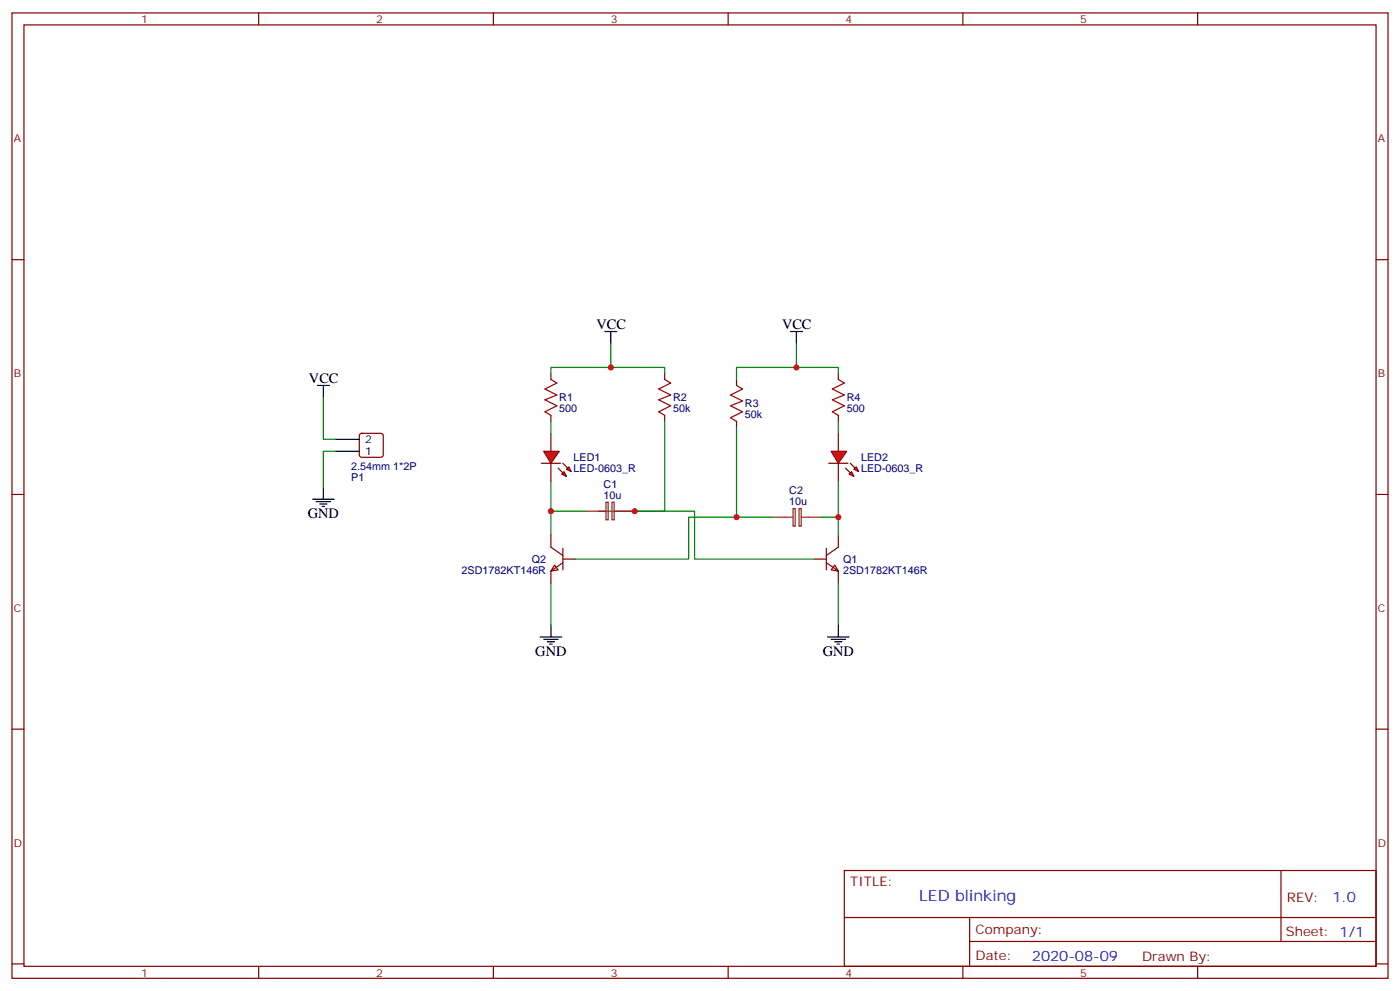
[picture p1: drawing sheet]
<svg xmlns="http://www.w3.org/2000/svg" width="412mm" height="292mm" viewBox="0 0 412 292" stroke-linecap="round" stroke-linejoin="round" font-family="sans-serif">
<g fill="none" stroke="#870000" stroke-width=".35">
<path d="M3.5 3.8h405.4v284.3h-405.4zM7.1 7.3h398.2v277.3h-398.2zM76.2 3.8v3.5M145.3 3.8v3.5M214.5 3.8v3.5M283.6 3.8v3.5M352.8 3.8v3.5M3.5 76.5h3.6M405.3 76.5h3.6M162.3 110v1.8M195.8 110v1.8M217 111.8v1.7"/>
<path d="M246.9 110v1.8M106.1 127.8l.4-.2h5.7l.5 .2 .2 .5v5.7l-.2 .5-.5 .2h-5.7l-.5-.2-.2-.5v-5.7zM162.3 122.3v1.8M195.8 122.3v1.8M217 124.1v1.8M246.9 122.3v1.8M3.5 145.6h3.6M405.3 145.6h3.6M3.5 214.8h3.6M405.3 214.8h3.6M248.7 256.4h156.6v28.2h-156.6zM377.3 256.4v20.9"/>
<path d="M248.7 270.2h156.5M285.6 277.3h119.6M285.6 270.2v14.2M3.5 283.9h3.6M76.2 284.6v3.5M145.3 284.6v3.5M214.5 284.6v3.5M283.6 284.6v3.5M352.8 284.6v3.5M405.3 283.9h3.6"/>
</g>
<g fill="none" stroke="#000" stroke-width=".35">
<path d="M178.2 97.6h3.5M179.9 97.6v3.6M232.8 97.6h3.6M234.6 97.6v3.6M93.5 113.5h3.5M95.2 113.5v3.6M98.8 132.9h7M98.8 129.4h7M92.1 147h6.3M93.1 147.7h4.3M94.2 148.4h2.1M94.9 149.2h.7"/>
<path d="M95.2 143.5v3.5"/>
</g>
<path d="M162.3 111.8l1.7 1-3.5 1.8 3.5 1.7-3.5 1.5 3.5 1.7-3.5 1.8 1.8 1M195.8 111.8l1.8 1-3.6 1.8 3.6 1.7-3.6 1.5 3.6 1.7-3.6 1.8 1.8 1M217 113.5l1.7 1.1-3.5 1.7 3.5 1.8-3.5 1.4 3.5 1.8-3.5 1.7 1.8 1.1M246.9 111.8l1.8 1-3.5 1.8 3.5 1.7-3.5 1.5 3.5 1.7-3.5 1.8 1.7 1" fill="none" stroke="#a10000" stroke-width=".35"/>
<path d="M179.9 101.2v7h-17.6v1.8M179.9 108.2h15.9v1.8" fill="none" stroke="#008700" stroke-width=".35"/>
<g fill="#f00" stroke="#870000" stroke-width=".35">
<path d="M160.2 132.9h4.5l-2.4 3.6z"/>
<path d="M159.5 136.5h5.6z"/>
</g>
<g fill="#870000" stroke="#870000" stroke-width=".35">
<path d="M165.8 136.5l1.4 1.4z"/>
<path d="M164.4 137.9l1.4 1.4z"/>
</g>
<g fill="#f00" stroke="#870000" stroke-width=".35">
<path d="M166.9 138.2l.7-.7 .7 1.4z"/>
<path d="M165.5 139.6l.7-.7 .7 1.4z"/>
</g>
<path d="M162.3 127.6v5.3M162.3 136.5v5.2" fill="none" stroke="#870000" stroke-width=".35"/>
<g fill="#f00" stroke="#870000" stroke-width=".35">
<path d="M244.8 132.9h4.6l-2.5 3.6z"/>
<path d="M244.1 136.5h5.7z"/>
</g>
<g fill="#870000" stroke="#870000" stroke-width=".35">
<path d="M250.5 136.5l1.4 1.4z"/>
<path d="M249.1 137.9l1.4 1.4z"/>
</g>
<g fill="#f00" stroke="#870000" stroke-width=".35">
<path d="M251.5 138.2l.7-.7 .7 1.4z"/>
<path d="M250.1 139.6l.7-.7 .7 1.4z"/>
</g>
<path d="M246.9 127.6v5.3M246.9 136.5v5.2M162.3 157.6v3.5l3.5 2.5M246.9 157.6v3.5l-3.5 2.5M163.3 166.4l1.1 1.5-2.1 .3zM165.8 164.7h3.5M165.8 165.7l-3.5 2.5v3.5M165.8 161.5v6.4M239.9 164.7h3.5M243.4 165.7l3.5 2.5v3.5M243.4 161.5v6.4M245.9 166.4l1 1.8-2.1-.3z" fill="none" stroke="#870000" stroke-width=".35"/>
<g fill="none" stroke="#008700" stroke-width=".35">
<path d="M95.2 117.1v12.3h3.6M234.6 101.2v7h12.3v1.8M234.6 108.2h-17.6v3.6M98.8 132.9h-3.6v10.6M162.3 124.1v3.5M195.8 124.1v26.5h-8.8M217 125.9v26.4h-14.2v12.4h-33.5M246.9 124.1v3.5M162.3 141.7v8.9h10.6M162.3 150.6v7M176.4 150.6h28.2v14.1h35.3M217 152.3h10.5"/>
<path d="M241.7 152.3h5.2v5.3M246.9 141.7v10.6M162.3 171.7v12.4M246.9 171.7v12.4"/>
</g>
<path d="M159.1 187.6h6.4M160.2 188.3h4.2M161.2 189h2.1M161.9 189.7h.7M162.3 184.1v3.5M243.8 187.6h6.3M244.8 188.3h4.3M245.9 189h2.1M246.6 189.7h.7M246.9 184.1v3.5" fill="none" stroke="#000" stroke-width=".35"/>
<path d="M172.9 150.6h5.6M178.5 147.9h.6v5.2h-.6zM180.3 147.9h.6v5.2h-.6zM181 150.6h6M227.5 152.3h6M233.6 149.8h.6v5.2h-.6zM235.4 149.8h.6v5.2h-.6zM236 152.3h5.7" fill="none" stroke="#8c2424" stroke-width=".35"/>
<g fill="#c00">
<circle cx="179.9" cy="108.2" r=".88"/>
<circle cx="162.3" cy="150.6" r=".88"/>
<circle cx="234.6" cy="108.2" r=".88"/>
<circle cx="246.9" cy="152.3" r=".88"/>
<circle cx="187" cy="150.6" r=".88"/>
<circle cx="217" cy="152.3" r=".88"/>
</g>
<text font-size="4.6" fill="#00f" x="270.8" y="265.4">LED blinking</text>
<g font-size="4.2">
<text x="175.7" y="96.9">VCC</text>
<text x="230.4" y="96.9">VCC</text>
<text x="91" y="112.8">VCC</text>
<text x="90.7" y="152.7">GND</text>
<text x="157.7" y="193.3">GND</text>
<text x="242.4" y="193.3">GND</text>
</g>
<g font-size="4.2" fill="#00f">
<text x="392.5" y="265.7">1.0</text>
<text x="304" y="283">2020-08-09</text>
</g>
<g font-size="3.9" fill="#800">
<text x="250.5" y="261">TITLE:</text>
<text x="379.1" y="265.7">REV:</text>
<text x="287.4" y="275.2">Company:</text>
<text x="378.7" y="275.8">Sheet: 1/1</text>
<text x="287.4" y="282.9">Date:</text>
<text x="336.4" y="282.9">Drawn By:</text>
</g>
<g font-size="3.2" fill="#800">
<text x="41.6" y="6.8">1</text>
<text x="110.8" y="6.8">2</text>
<text x="179.9" y="6.8">3</text>
<text x="249.1" y="6.8">4</text>
<text x="318.2" y="6.8">5</text>
<text x="4.1" y="41.9">A</text>
<text x="405.9" y="41.9">A</text>
<text x="4.1" y="111.1">B</text>
<text x="405.9" y="111.1">B</text>
<text x="4.1" y="180.2">C</text>
<text x="405.9" y="180.2">C</text>
<text x="4.1" y="249.3">D</text>
<text x="405.9" y="249.3">D</text>
<text x="41.6" y="287.6">1</text>
<text x="110.8" y="287.6">2</text>
<text x="179.9" y="287.6">3</text>
<text x="249.1" y="287.6">4</text>
<text x="318.2" y="287.6">5</text>
</g>
<g font-size="3.2" fill="#000080">
<text x="164.8" y="118.1">R1</text>
<text x="198.3" y="118.1">R2</text>
<text x="219.4" y="119.9">R3</text>
<text x="249.4" y="118.1">R4</text>
<text x="164.7" y="121.3">500</text>
<text x="198.3" y="121.3">50k</text>
<text x="219.4" y="123">50k</text>
<text x="249.4" y="121.3">500</text>
<text x="169" y="135.8">LED1</text>
<text x="253.6" y="135.8">LED2</text>
<text x="103.5" y="138.6">2.54mm 1*2P</text>
<text x="103.5" y="141.7">P1</text>
<text x="169" y="139.1">LED-0603_R</text>
<text x="177.8" y="143.6">C1</text>
<text x="253.6" y="139.1">LED-0603_R</text>
<text x="177.8" y="146.9">10u</text>
<text x="232.5" y="148.7">10u</text>
<text x="232.5" y="145.6">C2</text>
<text x="156.6" y="165.8">Q2</text>
<text x="248.4" y="165.8">Q1</text>
<text x="136" y="169">2SD1782KT146R</text>
<text x="248.4" y="169">2SD1782KT146R</text>
</g>
<g font-size="3.2">
<text x="107.6" y="130.5">2</text>
<text x="107.6" y="134">1</text>
</g>
</svg>
